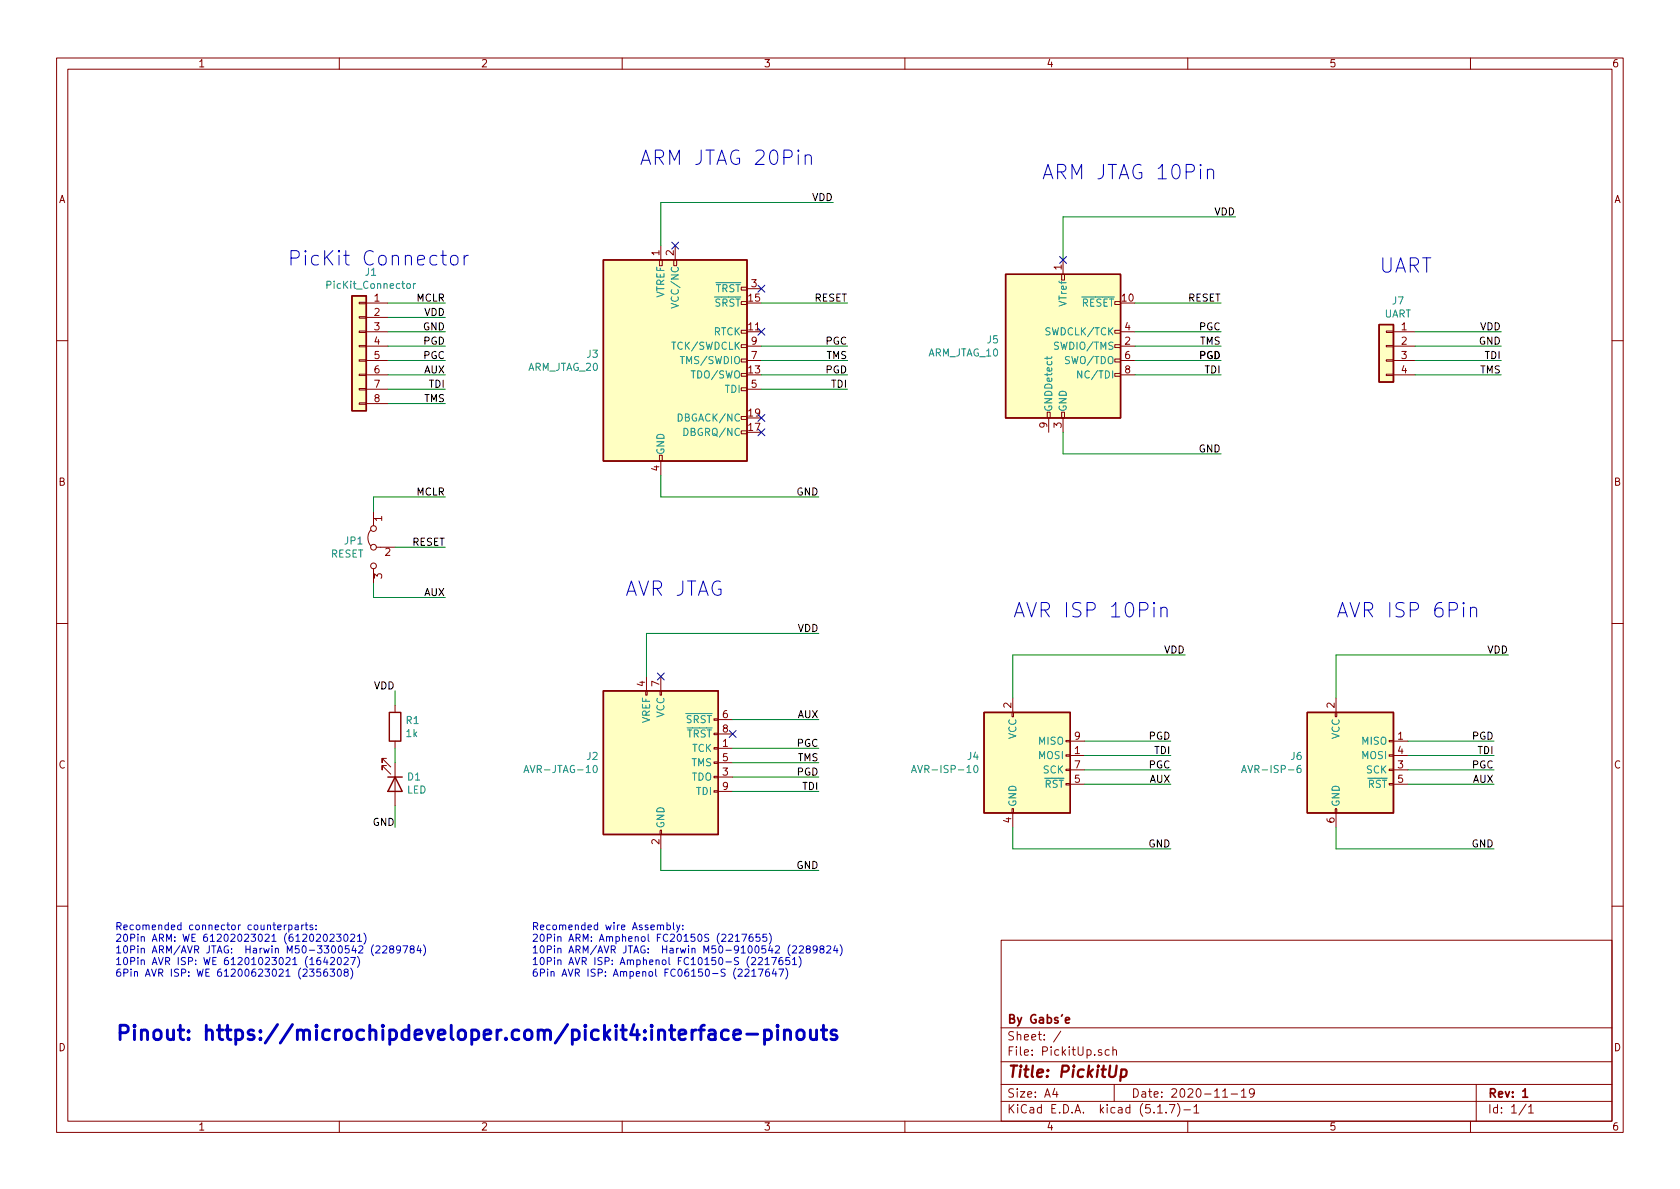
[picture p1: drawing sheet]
EESchema Schematic File Version 4
EELAYER 30 0
EELAYER END
$Descr A4 11693 8268
encoding utf-8
Sheet 1 1
Title "PickitUp"
Date "2020-11-19"
Rev "1"
Comp "By Gabs'e"
Comment1 ""
Comment2 ""
Comment3 ""
Comment4 ""
$EndDescr
$Comp
L Connector_Generic:Conn_01x08 J1
U 1 1
P 2500 2400
F 0 "J1" H 2418 2917 50  0000 C CNN
F 1 "PicKit_Connector" H 2418 2826 50  0000 C CNN
F 2 "PickitUp:PinHeader_1x08_P2.54mm_Horizontal_Inverse" H 2500 2400 50  0001 C CNN
F 3 "https://cdn.amphenol-icc.com/media/wysiwyg/files/drawing/68015.pdf" H 2500 2400 50  0001 C CNN
F 4 "Amphenol FCI" H 2500 2400 50  0001 C CNN "Manufacturer"
F 5 "68016-208HLF" H 2500 2400 50  0001 C CNN "Manufacturer Part Number"
F 6 "Farnell" H 2500 2400 50  0001 C CNN "Source"
F 7 "2892394" H 2500 2400 50  0001 C CNN "Order Code"
	1    2500 2400
	-1   0    0    -1  
$EndComp
Text Label 3100 2200 2    50   ~ 0
VDD
Text Label 3100 2300 2    50   ~ 0
GND
Text Label 3100 2400 2    50   ~ 0
PGD
Text Label 3100 2500 2    50   ~ 0
PGC
Text Label 3100 2600 2    50   ~ 0
AUX
Text Label 10450 2500 2    50   ~ 0
TDI
Text Label 3100 2800 2    50   ~ 0
TMS
$Comp
L Connector:Conn_ARM_JTAG_SWD_10 J5
U 1 1
P 7400 2400
F 0 "J5" H 6957 2446 50  0000 R CNN
F 1 "ARM_JTAG_10" H 6957 2355 50  0000 R CNN
F 2 "PickitUp:SHF-105-01-L-D-TH" H 7400 2400 50  0001 C CNN
F 3 "http://suddendocs.samtec.com/prints/shf-1xx-01-x-d-xx-xx-mkt.pdf" V 7050 1150 50  0001 C CNN
F 4 "Samtec" H 7400 2400 50  0001 C CNN "Manufacturer"
F 5 "SHF-105-01-L-D-TH" H 7400 2400 50  0001 C CNN "Manufacturer Part Number"
F 6 "2308450" H 7400 2400 50  0001 C CNN "Order Code"
F 7 "Farnell" H 7400 2400 50  0001 C CNN "Source"
	1    7400 2400
	1    0    0    -1  
$EndComp
Text Notes 2000 1850 0    100  ~ 0
PicKit Connector
$Comp
L Connector:AVR-ISP-6 J6
U 1 1
P 9400 5350
F 0 "J6" H 9071 5446 50  0000 R CNN
F 1 "AVR-ISP-6" H 9071 5355 50  0000 R CNN
F 2 "Connector_IDC:IDC-Header_2x03_P2.54mm_Vertical" V 9150 5400 50  0001 C CNN
F 3 "https://www.we-online.com/catalog/datasheet/61200621621.pdf" H 8125 4800 50  0001 C CNN
F 4 "Wurth Elektronik" H 9400 5350 50  0001 C CNN "Manufacturer"
F 5 "61200621621" H 9400 5350 50  0001 C CNN "Manufacturer Part Number"
F 6 "2356251" H 9400 5350 50  0001 C CNN "Order Code"
F 7 "Farnell" H 9400 5350 50  0001 C CNN "Source"
	1    9400 5350
	1    0    0    -1  
$EndComp
$Comp
L Connector:AVR-ISP-10 J4
U 1 1
P 7150 5350
F 0 "J4" H 6820 5446 50  0000 R CNN
F 1 "AVR-ISP-10" H 6820 5355 50  0000 R CNN
F 2 "Connector_IDC:IDC-Header_2x05_P2.54mm_Vertical" V 6900 5400 50  0001 C CNN
F 3 "https://www.we-online.com/catalog/datasheet/61201021621.pdf" H 5875 4800 50  0001 C CNN
F 4 "Wurth Elektronik" H 7150 5350 50  0001 C CNN "Manufacturer"
F 5 "61201021621" H 7150 5350 50  0001 C CNN "Manufacturer Part Number"
F 6 "1642019" H 7150 5350 50  0001 C CNN "Order Code"
F 7 "Farnell" H 7150 5350 50  0001 C CNN "Source"
	1    7150 5350
	1    0    0    -1  
$EndComp
Wire Wire Line
	2700 2200 3100 2200
Wire Wire Line
	2700 2300 3100 2300
Wire Wire Line
	3100 2400 2700 2400
Wire Wire Line
	2700 2500 3100 2500
Wire Wire Line
	2700 2600 3100 2600
Wire Wire Line
	2700 2700 3100 2700
Wire Wire Line
	2700 2800 3100 2800
Wire Wire Line
	7400 3000 7400 3150
Wire Wire Line
	7400 3150 8500 3150
Wire Wire Line
	7400 1800 7400 1500
Wire Wire Line
	7900 2600 8500 2600
Wire Wire Line
	7900 2500 8500 2500
Wire Wire Line
	7900 2400 8500 2400
Wire Wire Line
	7900 2300 8500 2300
Wire Wire Line
	7900 2100 8500 2100
Text Label 8500 2400 2    50   ~ 0
TMS
Text Label 8500 2600 2    50   ~ 0
TDI
Text Label 8500 2500 2    50   ~ 0
PGD
Text Label 8500 2300 2    50   ~ 0
PGC
Text Label 8500 2100 2    50   ~ 0
RESET
Text Label 8500 3150 2    50   ~ 0
GND
Text Label 8600 1500 2    50   ~ 0
VDD
Wire Wire Line
	7400 1500 8600 1500
NoConn ~ 7400 1800
Text Notes 7250 1250 0    100  ~ 0
ARM JTAG 10Pin
$Comp
L Connector:Conn_ARM_JTAG_SWD_20 J3
U 1 1
P 4700 2500
F 0 "J3" H 4171 2546 50  0000 R CNN
F 1 "ARM_JTAG_20" H 4171 2455 50  0000 R CNN
F 2 "Connector_IDC:IDC-Header_2x10_P2.54mm_Vertical" H 5150 1450 50  0001 L TNN
F 3 "https://www.we-online.com/catalog/datasheet/61200621621.pdf" V 4350 1250 50  0001 C CNN
F 4 "Wurth Elektronik" H 4700 2500 50  0001 C CNN "Manufacturer"
F 5 "61202021621" H 4700 2500 50  0001 C CNN "Manufacturer Part Number"
F 6 "1642021" H 4700 2500 50  0001 C CNN "Order Code"
F 7 "Farnell" H 4700 2500 50  0001 C CNN "Source"
	1    4700 2500
	1    0    0    -1  
$EndComp
Wire Wire Line
	4600 3300 4600 3450
Wire Wire Line
	4600 3450 5700 3450
Wire Wire Line
	4600 1700 4600 1400
Wire Wire Line
	5300 2700 5900 2700
Wire Wire Line
	5300 2600 5900 2600
Wire Wire Line
	5300 2500 5900 2500
Wire Wire Line
	5300 2400 5900 2400
Wire Wire Line
	5300 2100 5900 2100
Text Label 5900 2500 2    50   ~ 0
TMS
Text Label 5900 2700 2    50   ~ 0
TDI
Text Label 5900 2600 2    50   ~ 0
PGD
Text Label 5900 2400 2    50   ~ 0
PGC
Text Label 5900 2100 2    50   ~ 0
RESET
Text Label 5700 3450 2    50   ~ 0
GND
Text Label 5800 1400 2    50   ~ 0
VDD
Wire Wire Line
	4600 1400 5800 1400
NoConn ~ 4700 1700
Text Notes 4450 1150 0    100  ~ 0
ARM JTAG 20Pin
NoConn ~ 5300 2300
NoConn ~ 5300 2900
NoConn ~ 5300 3000
Wire Wire Line
	9300 5750 9300 5900
Wire Wire Line
	9300 5900 10400 5900
Wire Wire Line
	9300 4850 9300 4550
Wire Wire Line
	9800 5250 10400 5250
Wire Wire Line
	9800 5150 10400 5150
Wire Wire Line
	9800 5450 10400 5450
Wire Wire Line
	9800 5350 10400 5350
Text Label 10400 5250 2    50   ~ 0
TDI
Text Label 10400 5150 2    50   ~ 0
PGD
Text Label 10400 5350 2    50   ~ 0
PGC
Text Label 10400 5900 2    50   ~ 0
GND
Text Label 10500 4550 2    50   ~ 0
VDD
Wire Wire Line
	9300 4550 10500 4550
Text Notes 4350 4150 0    100  ~ 0
AVR JTAG
NoConn ~ 4600 4700
Wire Wire Line
	4500 4400 5700 4400
Text Label 5700 4400 2    50   ~ 0
VDD
Wire Wire Line
	4500 4700 4500 4400
Text Label 5700 5000 2    50   ~ 0
AUX
Text Label 5700 5200 2    50   ~ 0
PGC
Text Label 5700 5400 2    50   ~ 0
PGD
Text Label 5700 5500 2    50   ~ 0
TDI
Text Label 5700 5300 2    50   ~ 0
TMS
Wire Wire Line
	5100 5000 5700 5000
Wire Wire Line
	5100 5200 5700 5200
Wire Wire Line
	5100 5300 5700 5300
Wire Wire Line
	5100 5400 5700 5400
Wire Wire Line
	5100 5500 5700 5500
Text Label 5700 6050 2    50   ~ 0
GND
Wire Wire Line
	4600 6050 5700 6050
Wire Wire Line
	4600 5900 4600 6050
$Comp
L Connector:AVR-JTAG-10 J2
U 1 1
P 4600 5300
F 0 "J2" H 4170 5346 50  0000 R CNN
F 1 "AVR-JTAG-10" H 4170 5255 50  0000 R CNN
F 2 "PickitUp:SHF-105-01-L-D-TH" V 4450 5450 50  0001 C CNN
F 3 "http://suddendocs.samtec.com/prints/shf-1xx-01-x-d-xx-xx-mkt.pdf" H 3325 4750 50  0001 C CNN
F 4 "Samtec" H 4600 5300 50  0001 C CNN "Manufacturer"
F 5 "SHF-105-01-L-D-TH" H 4600 5300 50  0001 C CNN "Manufacturer Part Number"
F 6 "2308450" H 4600 5300 50  0001 C CNN "Order Code"
F 7 "Farnell" H 4600 5300 50  0001 C CNN "Source"
	1    4600 5300
	1    0    0    -1  
$EndComp
Text Label 10400 5450 2    50   ~ 0
AUX
Wire Wire Line
	7050 5750 7050 5900
Wire Wire Line
	7050 5900 8150 5900
Wire Wire Line
	7050 4850 7050 4550
Wire Wire Line
	7550 5250 8150 5250
Wire Wire Line
	7550 5150 8150 5150
Wire Wire Line
	7550 5450 8150 5450
Wire Wire Line
	7550 5350 8150 5350
Text Label 8150 5250 2    50   ~ 0
TDI
Text Label 8150 5150 2    50   ~ 0
PGD
Text Label 8150 5350 2    50   ~ 0
PGC
Text Label 8150 5900 2    50   ~ 0
GND
Text Label 8250 4550 2    50   ~ 0
VDD
Wire Wire Line
	7050 4550 8250 4550
Text Label 8150 5450 2    50   ~ 0
AUX
Text Notes 9300 4300 0    100  ~ 0
AVR ISP 6Pin
Text Notes 7050 4300 0    100  ~ 0
AVR ISP 10Pin
$Comp
L Connector_Generic:Conn_01x04 J7
U 1 1
P 9650 2400
F 0 "J7" H 9568 2717 50  0000 C CNN
F 1 "UART" H 9568 2626 50  0000 C CNN
F 2 "Connector_PinHeader_2.54mm:PinHeader_1x04_P2.54mm_Vertical" H 9650 2400 50  0001 C CNN
F 3 "https://www.we-online.com/catalog/datasheet/61300411121.pdf" H 9650 2400 50  0001 C CNN
F 4 "Wurth Elektronik" H 9650 2400 50  0001 C CNN "Manufacturer"
F 5 "61300411121" H 9650 2400 50  0001 C CNN "Manufacturer Part Number"
F 6 "2356155" H 9650 2400 50  0001 C CNN "Order Code"
F 7 "Farnell" H 9650 2400 50  0001 C CNN "Source"
	1    9650 2400
	-1   0    0    -1  
$EndComp
Wire Wire Line
	9850 2600 10450 2600
Wire Wire Line
	9850 2500 10450 2500
Wire Wire Line
	9850 2400 10450 2400
Wire Wire Line
	9850 2300 10450 2300
Text Label 10450 2300 2    50   ~ 0
VDD
Text Label 10450 2400 2    50   ~ 0
GND
Text Notes 9600 1900 0    100  ~ 0
UART
Text Label 10450 2600 2    50   ~ 0
TMS
Text Label 8500 2500 2    50   ~ 0
PGD
Text Label 3100 2700 2    50   ~ 0
TDI
Text Label 3100 2100 2    50   ~ 0
MCLR
Wire Wire Line
	2700 2100 3100 2100
Text Label 3100 3800 2    50   ~ 0
RESET
$Comp
L Jumper:Jumper_3_Bridged12 JP1
U 1 1
P 2600 3800
F 0 "JP1" V 2554 3867 50  0000 L CNN
F 1 "RESET" V 2645 3867 50  0000 L CNN
F 2 "Jumper:SolderJumper-3_P1.3mm_Bridged12_Pad1.0x1.5mm" H 2600 3800 50  0001 C CNN
F 3 "~" H 2600 3800 50  0001 C CNN
	1    2600 3800
	0    -1   1    0   
$EndComp
Wire Wire Line
	2750 3800 3100 3800
Wire Wire Line
	2600 3550 2600 3450
Wire Wire Line
	2600 3450 3100 3450
Wire Wire Line
	2600 4050 2600 4150
Wire Wire Line
	2600 4150 3100 4150
Text Label 3100 4150 2    50   ~ 0
AUX
Text Label 3100 3450 2    50   ~ 0
MCLR
NoConn ~ 5100 5100
NoConn ~ 5300 2000
$Comp
L Device:LED D1
U 1 1
P 2750 5450
F 0 "D1" V 2697 5530 50  0000 L CNN
F 1 "LED" V 2788 5530 50  0000 L CNN
F 2 "LED_SMD:LED_1206_3216Metric_Pad1.42x1.75mm_HandSolder" H 2750 5450 50  0001 C CNN
F 3 "https://www.we-online.de/katalog/datasheet/150120SS75000.pdf" H 2750 5450 50  0001 C CNN
F 4 "Wurth Elektronik" H 2750 5450 50  0001 C CNN "Manufacturer"
F 5 "150120SS75000" H 2750 5450 50  0001 C CNN "Manufacturer Part Number"
F 6 "2322087" H 2750 5450 50  0001 C CNN "Order Code"
F 7 "Farnell" H 2750 5450 50  0001 C CNN "Source"
	1    2750 5450
	0    1    1    0   
$EndComp
$Comp
L Device:R R1
U 1 1
P 2750 5050
F 0 "R1" H 2820 5096 50  0000 L CNN
F 1 "1k" H 2820 5005 50  0000 L CNN
F 2 "Resistor_SMD:R_1206_3216Metric_Pad1.42x1.75mm_HandSolder" V 2680 5050 50  0001 C CNN
F 3 "https://www.vishay.com/docs/20035/dcrcwe3.pdf" H 2750 5050 50  0001 C CNN
F 4 "Vishay" H 2750 5050 50  0001 C CNN "Manufacturer"
F 5 "CRCW12061K00FKEBC" H 2750 5050 50  0001 C CNN "Manufacturer Part Number"
F 6 "71-CRCW12061K00FKEBC" H 2750 5050 50  0001 C CNN "Order Code"
F 7 "Farnell" H 2750 5050 50  0001 C CNN "Source"
	1    2750 5050
	1    0    0    -1  
$EndComp
Text Label 2750 5750 2    50   ~ 0
GND
Wire Wire Line
	2750 5600 2750 5750
Text Label 2750 4800 2    50   ~ 0
VDD
Wire Wire Line
	2750 5300 2750 5200
Wire Wire Line
	2750 4900 2750 4800
Text Notes 800  6800 0    50   ~ 0
Recomended connector counterparts:\n20Pin ARM: WE 61202023021 (61202023021)\n10Pin ARM/AVR JTAG:  Harwin M50-3300542 (2289784)\n10Pin AVR ISP: WE 61201023021 (1642027)\n6Pin AVR ISP: WE 61200623021 (2356308)\n
Text Notes 3700 6800 0    50   ~ 0
Recomended wire Assembly:\n20Pin ARM: Amphenol FC20150S (2217655)\n10Pin ARM/AVR JTAG:  Harwin M50-9100542 (2289824)\n10Pin AVR ISP: Amphenol FC10150-S (2217651)\n6Pin AVR ISP: Ampenol FC06150-S (2217647)
Text Notes 800  7250 0    100  ~ 20
Pinout: https://microchipdeveloper.com/pickit4:interface-pinouts
$EndSCHEMATC
